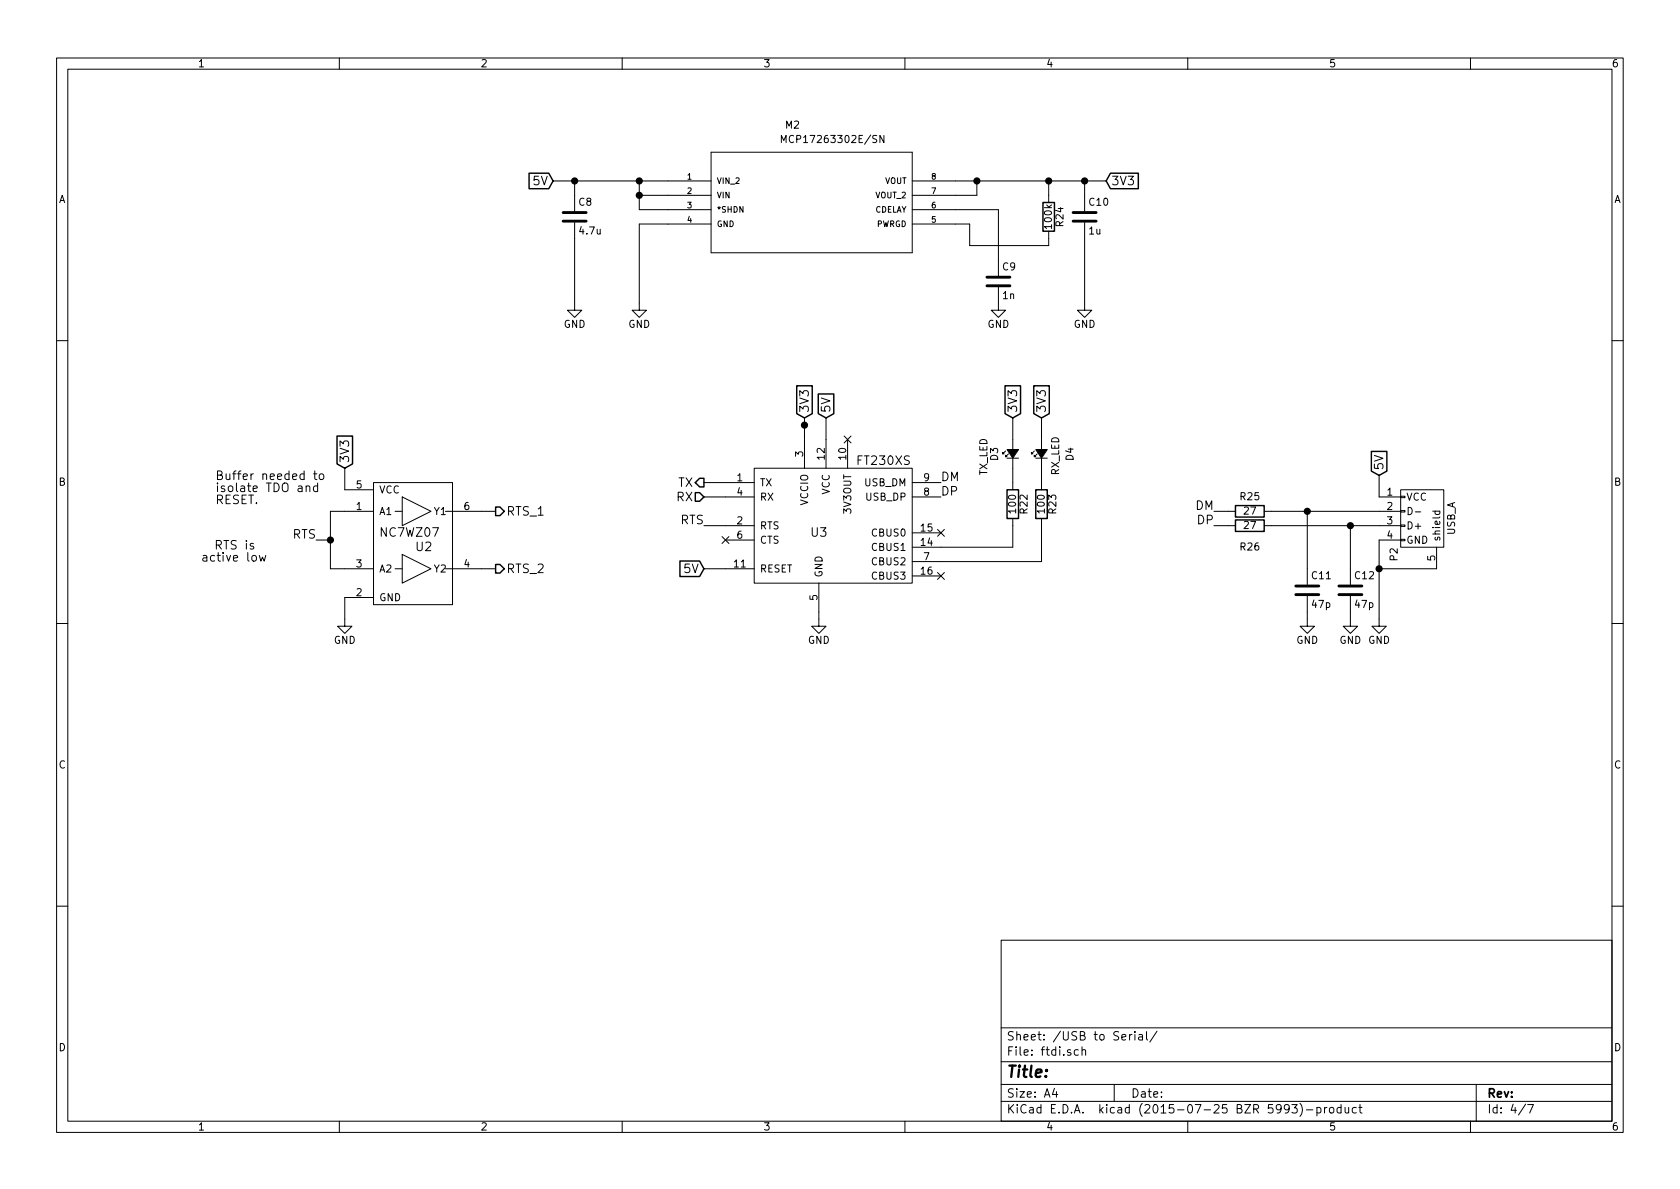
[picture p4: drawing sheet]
EESchema Schematic File Version 2
LIBS:MSCP1726XXSN
LIBS:dual-pmos
LIBS:ADG904BCPZ
LIBS:base
LIBS:NC7WZ07
LIBS:power
LIBS:device
LIBS:transistors
LIBS:conn
LIBS:linear
LIBS:regul
LIBS:74xx
LIBS:cmos4000
LIBS:adc-dac
LIBS:memory
LIBS:xilinx
LIBS:microcontrollers
LIBS:dsp
LIBS:microchip
LIBS:analog_switches
LIBS:motorola
LIBS:texas
LIBS:intel
LIBS:audio
LIBS:interface
LIBS:digital-audio
LIBS:philips
LIBS:display
LIBS:cypress
LIBS:siliconi
LIBS:opto
LIBS:atmel
LIBS:contrib
LIBS:valves
LIBS:FT230XS
LIBS:TMS320F28069MPNT
LIBS:drv8303
LIBS:AD8227ARZ
LIBS:asme-cache
EELAYER 25 0
EELAYER END
$Descr A4 11693 8268
encoding utf-8
Sheet 4 7
Title ""
Date ""
Rev ""
Comp ""
Comment1 ""
Comment2 ""
Comment3 ""
Comment4 ""
$EndDescr
$Comp
L FT230XS U3
U 1 1
P 5800 3650
F 0 "U3" H 5700 3600 60  0000 C CNN
F 1 "FT230XS" H 6150 4100 60  0000 C CNN
F 2 "" H 5550 3400 60  0000 C CNN
F 3 "" H 5550 3400 60  0000 C CNN
	1    5800 3650
	1    0    0    -1  
$EndComp
Text HLabel 4900 3350 0    60   Output ~ 0
TX
Text HLabel 4900 3450 0    60   Input ~ 0
RX
$Comp
L Led_Small D3
U 1 1
P 7050 3150
F 0 "D3" H 7000 3275 50  0000 L CNN
F 1 "TX_LED" H 6900 3350 50  0000 L CNN
F 2 "" V 7050 3150 60  0000 C CNN
F 3 "" V 7050 3150 60  0000 C CNN
	1    7050 3150
	0    -1   -1   0   
$EndComp
$Comp
L Led_Small D4
U 1 1
P 7250 3150
F 0 "D4" H 7200 2950 50  0000 L CNN
F 1 "RX_LED" H 7100 3050 50  0000 L CNN
F 2 "" V 7250 3150 60  0000 C CNN
F 3 "" V 7250 3150 60  0000 C CNN
	1    7250 3150
	0    -1   -1   0   
$EndComp
$Comp
L R R22
U 1 1
P 7050 3500
F 0 "R22" V 7130 3500 50  0000 C CNN
F 1 "100" V 7050 3500 50  0000 C CNN
F 2 "" V 6980 3500 30  0000 C CNN
F 3 "" H 7050 3500 30  0000 C CNN
	1    7050 3500
	1    0    0    -1  
$EndComp
$Comp
L R R23
U 1 1
P 7250 3500
F 0 "R23" V 7330 3500 50  0000 C CNN
F 1 "100" V 7250 3500 50  0000 C CNN
F 2 "" V 7180 3500 30  0000 C CNN
F 3 "" H 7250 3500 30  0000 C CNN
	1    7250 3500
	1    0    0    -1  
$EndComp
$Comp
L USB_A P2
U 1 1
P 9900 3650
F 0 "P2" H 10100 3450 50  0000 C CNN
F 1 "USB_A" H 9850 3850 50  0000 C CNN
F 2 "" V 9850 3550 60  0000 C CNN
F 3 "" V 9850 3550 60  0000 C CNN
	1    9900 3650
	0    1    1    0   
$EndComp
Text GLabel 5750 2900 1    60   Input ~ 0
5V
Text GLabel 5600 2900 1    60   Input ~ 0
3V3
$Comp
L GND #PWR25
U 1 1
P 5700 4300
F 0 "#PWR25" H 5700 4050 50  0001 C CNN
F 1 "GND" H 5700 4150 50  0000 C CNN
F 2 "" H 5700 4300 60  0000 C CNN
F 3 "" H 5700 4300 60  0000 C CNN
	1    5700 4300
	1    0    0    -1  
$EndComp
NoConn ~ 5900 3050
Text GLabel 4900 3950 0    60   Input ~ 0
5V
Text HLabel 3450 3550 2    60   Output ~ 0
RTS_1
Text HLabel 3450 3950 2    60   Output ~ 0
RTS_2
Text Label 4900 3650 2    60   ~ 0
RTS
Text Label 2200 3750 2    60   ~ 0
RTS
Text Notes 1500 3500 0    60   ~ 0
Buffer needed to\nisolate TDO and \nRESET.
NoConn ~ 5050 3750
NoConn ~ 6550 4000
NoConn ~ 6550 3700
Text GLabel 2400 3250 1    60   Input ~ 0
3V3
$Comp
L GND #PWR22
U 1 1
P 2400 4300
F 0 "#PWR22" H 2400 4050 50  0001 C CNN
F 1 "GND" H 2400 4150 50  0000 C CNN
F 2 "" H 2400 4300 60  0000 C CNN
F 3 "" H 2400 4300 60  0000 C CNN
	1    2400 4300
	1    0    0    -1  
$EndComp
$Comp
L NC7WZ07 U2
U 1 1
P 2900 3750
F 0 "U2" H 2950 3700 60  0000 C CNN
F 1 "NC7WZ07" H 2850 3800 60  0000 C CNN
F 2 "" H 2900 3750 60  0000 C CNN
F 3 "" H 2900 3750 60  0000 C CNN
	1    2900 3750
	1    0    0    -1  
$EndComp
$Comp
L C C12
U 1 1
P 9400 4100
F 0 "C12" H 9425 4200 50  0000 L CNN
F 1 "47p" H 9425 4000 50  0000 L CNN
F 2 "" H 9438 3950 30  0000 C CNN
F 3 "" H 9400 4100 60  0000 C CNN
	1    9400 4100
	1    0    0    -1  
$EndComp
$Comp
L C C11
U 1 1
P 9100 4100
F 0 "C11" H 9125 4200 50  0000 L CNN
F 1 "47p" H 9125 4000 50  0000 L CNN
F 2 "" H 9138 3950 30  0000 C CNN
F 3 "" H 9100 4100 60  0000 C CNN
	1    9100 4100
	1    0    0    -1  
$EndComp
$Comp
L GND #PWR30
U 1 1
P 9600 4300
F 0 "#PWR30" H 9600 4050 50  0001 C CNN
F 1 "GND" H 9600 4150 50  0000 C CNN
F 2 "" H 9600 4300 60  0000 C CNN
F 3 "" H 9600 4300 60  0000 C CNN
	1    9600 4300
	1    0    0    -1  
$EndComp
Text GLabel 9600 3300 1    60   Input ~ 0
5V
Wire Wire Line
	7250 3250 7250 3350
Wire Wire Line
	7250 3650 7250 3900
Wire Wire Line
	7050 3250 7050 3350
Wire Wire Line
	7050 3650 7050 3800
Wire Wire Line
	5700 4250 5700 4300
Wire Wire Line
	5050 3350 4900 3350
Wire Wire Line
	5050 3450 4900 3450
Wire Wire Line
	5600 3050 5600 2900
Wire Wire Line
	5750 3050 5750 2900
Connection ~ 5600 2950
Wire Wire Line
	5050 3950 4900 3950
Wire Wire Line
	2400 3550 2300 3550
Wire Wire Line
	2300 3550 2300 3950
Wire Wire Line
	2300 3950 2400 3950
Wire Wire Line
	2300 3750 2200 3750
Connection ~ 2300 3750
Wire Wire Line
	2400 4150 2400 4300
Wire Wire Line
	2400 3400 2400 3250
Wire Wire Line
	3350 3550 3450 3550
Wire Wire Line
	3350 3950 3450 3950
Wire Wire Line
	5050 3650 4900 3650
Wire Wire Line
	8850 3650 9600 3650
Wire Wire Line
	9400 3650 9400 3950
Wire Wire Line
	8850 3550 9600 3550
Wire Wire Line
	9100 3550 9100 3950
Connection ~ 9400 3650
Connection ~ 9100 3550
Wire Wire Line
	9600 3450 9600 3300
Wire Wire Line
	10000 3950 9600 3950
Connection ~ 9600 3950
$Comp
L GND #PWR29
U 1 1
P 9400 4300
F 0 "#PWR29" H 9400 4050 50  0001 C CNN
F 1 "GND" H 9400 4150 50  0000 C CNN
F 2 "" H 9400 4300 60  0000 C CNN
F 3 "" H 9400 4300 60  0000 C CNN
	1    9400 4300
	1    0    0    -1  
$EndComp
$Comp
L GND #PWR28
U 1 1
P 9100 4300
F 0 "#PWR28" H 9100 4050 50  0001 C CNN
F 1 "GND" H 9100 4150 50  0000 C CNN
F 2 "" H 9100 4300 60  0000 C CNN
F 3 "" H 9100 4300 60  0000 C CNN
	1    9100 4300
	1    0    0    -1  
$EndComp
Wire Wire Line
	9600 3750 9600 4300
Wire Wire Line
	9400 4250 9400 4300
Wire Wire Line
	9100 4250 9100 4300
Wire Wire Line
	7050 3800 6550 3800
Wire Wire Line
	7250 3900 6550 3900
Wire Wire Line
	7050 3050 7050 2900
Wire Wire Line
	7250 3050 7250 2900
Text GLabel 7050 2900 1    60   Input ~ 0
3V3
Text GLabel 7250 2900 1    60   Input ~ 0
3V3
$Comp
L R R26
U 1 1
P 8700 3650
F 0 "R26" V 8850 3650 50  0000 C CNN
F 1 "27" V 8700 3650 50  0000 C CNN
F 2 "" V 8630 3650 30  0000 C CNN
F 3 "" H 8700 3650 30  0000 C CNN
	1    8700 3650
	0    1    1    0   
$EndComp
$Comp
L R R25
U 1 1
P 8700 3550
F 0 "R25" V 8600 3550 50  0000 C CNN
F 1 "27" V 8700 3550 50  0000 C CNN
F 2 "" V 8630 3550 30  0000 C CNN
F 3 "" H 8700 3550 30  0000 C CNN
	1    8700 3550
	0    1    1    0   
$EndComp
Wire Wire Line
	8550 3550 8450 3550
Wire Wire Line
	8550 3650 8450 3650
Text Label 8450 3550 2    60   ~ 0
DM
Text Label 8450 3650 2    60   ~ 0
DP
Text Label 6550 3350 0    60   ~ 0
DM
Text Label 6550 3450 0    60   ~ 0
DP
Text Notes 1400 3900 0    60   ~ 0
  RTS is\nactive low
$Comp
L MCP1726X-XXXXX_SN M2
U 1 1
P 4650 1250
F 0 "M2" H 5464 1609 50  0000 L BNN
F 1 "MCP17263302E/SN" H 5427 1509 50  0000 L BNN
F 2 "_SOIC8-N_MC" H 4680 1400 20  0001 C CNN
F 3 "" H 4650 1250 60  0000 C CNN
	1    4650 1250
	1    0    0    -1  
$EndComp
Wire Wire Line
	4650 1350 4450 1350
Wire Wire Line
	4450 1250 4450 1450
Wire Wire Line
	3850 1250 4650 1250
Connection ~ 4450 1250
Wire Wire Line
	4650 1550 4450 1550
Wire Wire Line
	4450 1550 4450 2100
$Comp
L C C8
U 1 1
P 4000 1500
F 0 "C8" H 4025 1600 50  0000 L CNN
F 1 "4.7u" H 4025 1400 50  0000 L CNN
F 2 "" H 4038 1350 30  0000 C CNN
F 3 "" H 4000 1500 60  0000 C CNN
	1    4000 1500
	1    0    0    -1  
$EndComp
$Comp
L C C10
U 1 1
P 7550 1500
F 0 "C10" H 7575 1600 50  0000 L CNN
F 1 "1u" H 7575 1400 50  0000 L CNN
F 2 "" H 7588 1350 30  0000 C CNN
F 3 "" H 7550 1500 60  0000 C CNN
	1    7550 1500
	1    0    0    -1  
$EndComp
Wire Wire Line
	6650 1250 7700 1250
Wire Wire Line
	6650 1350 6800 1350
Wire Wire Line
	6800 1350 6800 1250
Connection ~ 6800 1250
$Comp
L C C9
U 1 1
P 6950 1950
F 0 "C9" H 6975 2050 50  0000 L CNN
F 1 "1n" H 6975 1850 50  0000 L CNN
F 2 "" H 6988 1800 30  0000 C CNN
F 3 "" H 6950 1950 60  0000 C CNN
	1    6950 1950
	1    0    0    -1  
$EndComp
Wire Wire Line
	6650 1450 6950 1450
Wire Wire Line
	6950 1450 6950 1800
$Comp
L R R24
U 1 1
P 7300 1500
F 0 "R24" V 7380 1500 50  0000 C CNN
F 1 "100k" V 7300 1500 50  0000 C CNN
F 2 "" V 7230 1500 30  0000 C CNN
F 3 "" H 7300 1500 30  0000 C CNN
	1    7300 1500
	1    0    0    -1  
$EndComp
Wire Wire Line
	6650 1550 6750 1550
Wire Wire Line
	6750 1550 6750 1700
Wire Wire Line
	6750 1700 7300 1700
Wire Wire Line
	7300 1700 7300 1650
Wire Wire Line
	7300 1250 7300 1350
Wire Wire Line
	7550 1250 7550 1350
Connection ~ 7300 1250
Wire Wire Line
	7550 1650 7550 2100
Wire Wire Line
	4000 1650 4000 2100
Wire Wire Line
	4000 1250 4000 1350
Connection ~ 4000 1250
Connection ~ 7550 1250
$Comp
L GND #PWR23
U 1 1
P 4000 2100
F 0 "#PWR23" H 4000 1850 50  0001 C CNN
F 1 "GND" H 4000 1950 50  0000 C CNN
F 2 "" H 4000 2100 60  0000 C CNN
F 3 "" H 4000 2100 60  0000 C CNN
	1    4000 2100
	1    0    0    -1  
$EndComp
$Comp
L GND #PWR24
U 1 1
P 4450 2100
F 0 "#PWR24" H 4450 1850 50  0001 C CNN
F 1 "GND" H 4450 1950 50  0000 C CNN
F 2 "" H 4450 2100 60  0000 C CNN
F 3 "" H 4450 2100 60  0000 C CNN
	1    4450 2100
	1    0    0    -1  
$EndComp
$Comp
L GND #PWR26
U 1 1
P 6950 2100
F 0 "#PWR26" H 6950 1850 50  0001 C CNN
F 1 "GND" H 6950 1950 50  0000 C CNN
F 2 "" H 6950 2100 60  0000 C CNN
F 3 "" H 6950 2100 60  0000 C CNN
	1    6950 2100
	1    0    0    -1  
$EndComp
$Comp
L GND #PWR27
U 1 1
P 7550 2100
F 0 "#PWR27" H 7550 1850 50  0001 C CNN
F 1 "GND" H 7550 1950 50  0000 C CNN
F 2 "" H 7550 2100 60  0000 C CNN
F 3 "" H 7550 2100 60  0000 C CNN
	1    7550 2100
	1    0    0    -1  
$EndComp
Text GLabel 3850 1250 0    60   Input ~ 0
5V
Text GLabel 7700 1250 2    60   Input ~ 0
3V3
Wire Wire Line
	4450 1450 4650 1450
Connection ~ 4450 1350
$EndSCHEMATC
